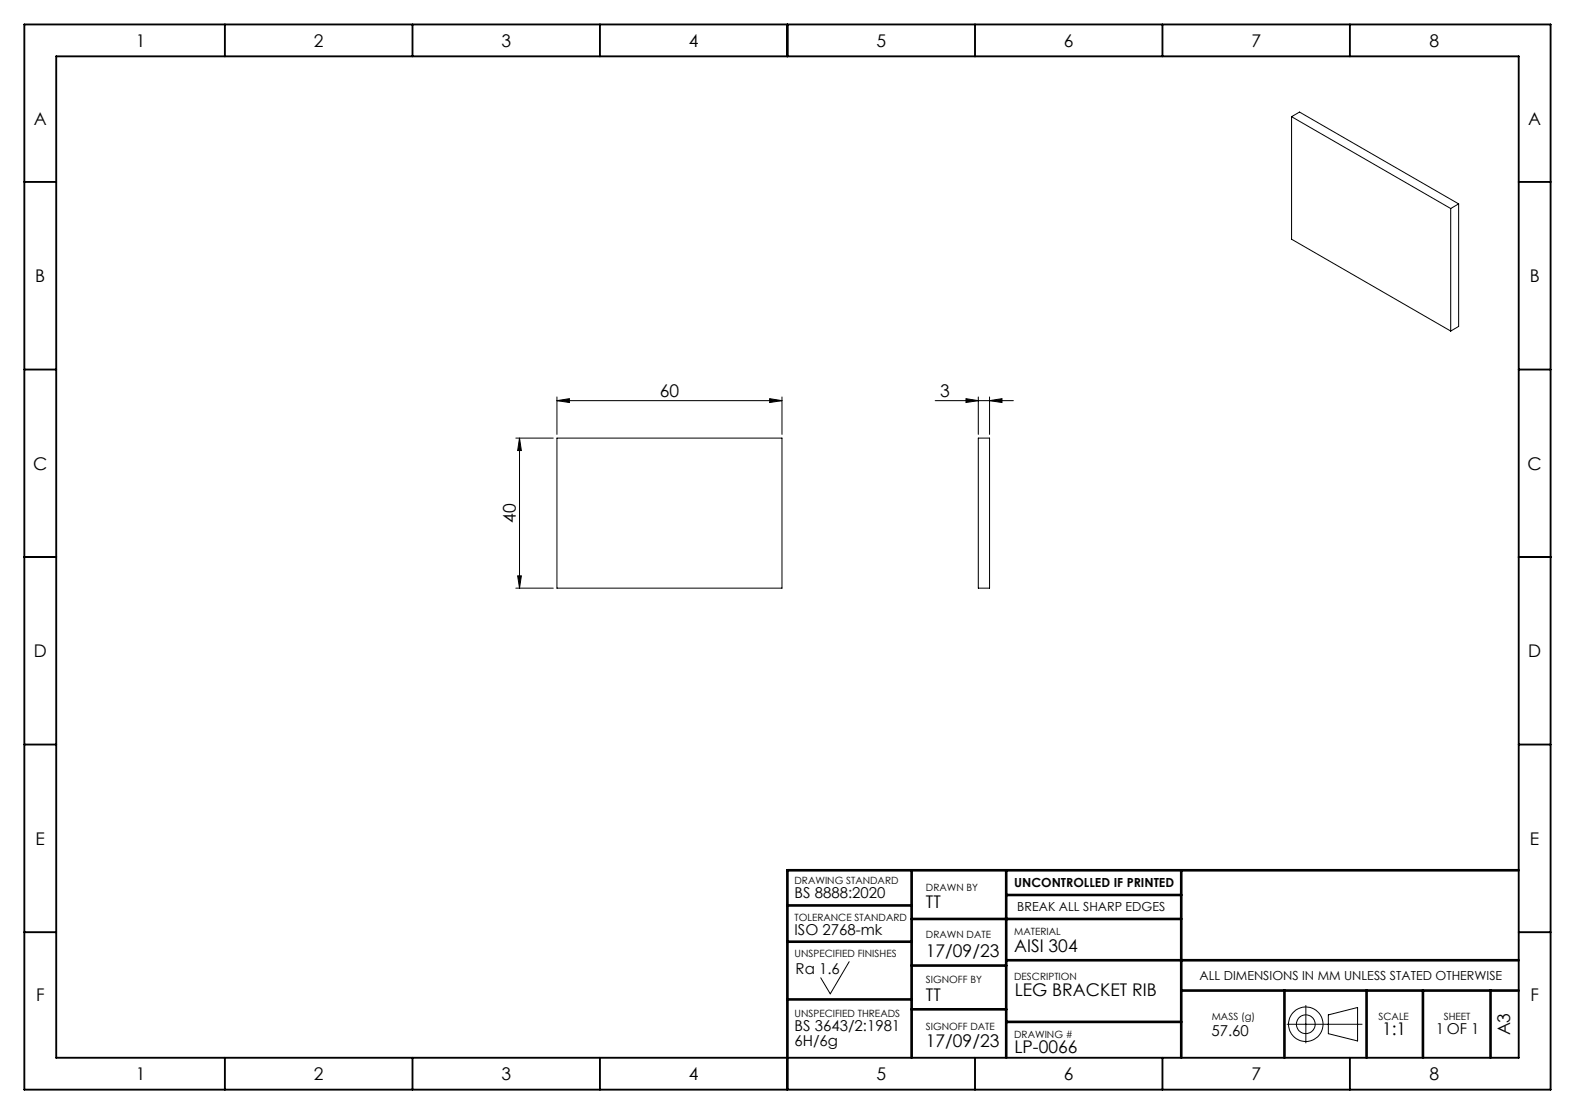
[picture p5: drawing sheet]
<svg xmlns="http://www.w3.org/2000/svg" width="594mm" height="420mm" viewBox="0 0 594 420" stroke-linecap="round" stroke-linejoin="round" font-family="sans-serif">
<g fill="none" stroke="#000" stroke-width=".38">
<path d="M487.1 44v46.2l60 34.6M487.1 44l60 34.6M487.1 44l3-1.7 60 34.6M547.1 78.6v46.2M550.1 76.9v46.2l-3 1.7M550.1 76.9l-3 1.7M210 151.1l4.7-.8v1.5zM210 149.7v14.1M210 151.1h84.9M290.3 150.3l4.6 .8-4.6 .7zM294.9 149.7v14.1M352.7 151.1h29.5"/>
<path d="M364.3 150.3l4.7 .8-4.7 .7zM369 149.7v14.1M373.2 151.1l4.7-.8v1.5zM373.2 149.7v14.1M194.5 165.2h14.2M195.9 165.2v56.6M195.9 165.2l.7 4.7h-1.4zM210 165.2h84.9v56.6h-84.9zM369 165.2h4.2v56.6h-4.2zM195.2 217.1h1.4l-.7 4.7zM194.5 221.8h14.2M320.3 362.6l-7.2 12.1-3.6-6"/>
<path d="M492.5 379.1v14.2M485.4 386.2h28.3M501 382.7l11-2.8v12.6l-11-2.7z"/>
<circle cx="492.5" cy="386.2" r="3.5"/>
<circle cx="492.5" cy="386.2" r="6.5"/>
</g>
<g fill="none" stroke="#000" stroke-width=".71">
<path d="M9.2 9.2h575.6v401.7h-575.6zM84.8 9.2v12M155.6 9.2v12M226.3 9.2v12M297 9.2v12M367.7 9.2v12M438.4 9.2v12M509.1 9.2v12M21.2 21.2h551.6v377.6h-551.6zM9.2 68.6h12M572.8 68.6h12M9.2 139.3h12"/>
<path d="M572.8 139.3h12M9.2 210h12M572.8 210h12M9.2 280.7h12M572.8 280.7h12M9.2 351.5h12M572.8 351.5h12M84.8 398.8v12.1M155.6 398.8v12.1M226.3 398.8v12.1M297 398.8v12.1M367.7 398.8v12.1"/>
<path d="M438.4 398.8v12.1M509.1 398.8v12.1"/>
</g>
<g fill="none" stroke="#000" stroke-width=".99">
<path d="M343.8 328.1v70.7M379.5 328.1v70.7M379.5 337.5h66M445.5 328.1v70.7M572.8 328.1h-275.8v70.7M297 341.4h46.8M297 355.1h46.8M343.8 346.5h101.7M297 376.8h46.8M343.8 364.1h35.7M379.5 362.1h193.3M445.5 373.5h127.3"/>
<path d="M484.4 373.5v25.3M515.4 373.5v25.3M536.6 373.5v25.3M562.1 373.5v25.3M343.8 380.6h35.7M379.5 385.3h66"/>
</g>
<g fill="#000">
<path d="M290.3 150.3l4.6 .8-4.6 .7zM210 151.1l4.7-.8v1.5zM373.2 151.1l4.7-.8v1.5zM364.3 150.3l4.7 .8-4.7 .7z"/>
<path d="M195.9 165.2l.7 4.7h-1.4zM195.2 217.1h1.4l-.7 4.7z"/>
</g>
<g font-size="6.6">
<text x="51.2" y="17.6">1</text>
<text x="118.4" y="17.6">2</text>
<text x="189.1" y="17.6">3</text>
<text x="259.8" y="17.6">4</text>
<text x="330.5" y="17.6">5</text>
<text x="401.2" y="17.6">6</text>
<text x="472" y="17.6">7</text>
<text x="539.1" y="17.6">8</text>
<text x="12.8" y="47.3">A</text>
<text x="576.4" y="47.3">A</text>
<text x="13.3" y="106.3">B</text>
<text x="576.9" y="106.3">B</text>
<text x="248.9" y="149.6">60</text>
<text x="354.5" y="149.6">3</text>
<text x="12.5" y="177">C</text>
<text x="576.1" y="177">C</text>
<text x="194.5" y="197.1" transform="rotate(-90 194.5 197.1)">40</text>
<text x="12.8" y="247.7">D</text>
<text x="576.3" y="247.7">D</text>
<text x="13.4" y="318.5">E</text>
<text x="577" y="318.5">E</text>
<text x="349.2" y="342.4">TT</text>
<text x="382.5" y="359.1">AISI 304</text>
<text x="349.2" y="360.7">17/09/23</text>
<text x="13.6" y="377.5">F</text>
<text x="349.2" y="377.3">TT</text>
<text x="382.7" y="375.7">LEG BRACKET RIB</text>
<text x="577.2" y="377.5">F</text>
<text x="349.2" y="394.8">17/09/23</text>
<text x="521.2" y="390.2">1:1</text>
<text x="569.5" y="390.4" transform="rotate(-90 569.5 390.4)">A3</text>
<text x="382.6" y="396.9">LP-0066</text>
<text x="51.2" y="407.2">1</text>
<text x="118.4" y="407.2">2</text>
<text x="189.1" y="407.2">3</text>
<text x="259.8" y="407.2">4</text>
<text x="330.5" y="407.2">5</text>
<text x="401.2" y="407.2">6</text>
<text x="472" y="407.2">7</text>
<text x="539.1" y="407.2">8</text>
</g>
<g font-size="5.7">
<text x="299.7" y="338.6">BS 8888:2020</text>
<text x="299.7" y="352.5">ISO 2768-mk</text>
<text x="300.1" y="367.4">Ra 1.6</text>
<text x="299.7" y="388.8">BS 3643/2:1981</text>
<text x="541.5" y="389.9">1 OF 1</text>
<text x="299.7" y="394.4">6H/6g</text>
<text x="456.9" y="390.6">57.60</text>
</g>
<g font-size="4.7">
<text x="382.5" y="334.5">UNCONTROLLED IF PRINTED</text>
<text x="383.7" y="343.6">BREAK ALL SHARP EDGES</text>
<text x="452.4" y="369.5">ALL DIMENSIONS IN MM UNLESS STATED OTHERWISE</text>
</g>
<g font-size="3.8">
<text x="299.7" y="333.4">DRAWING STANDARD</text>
<text x="349.2" y="336">DRAWN BY</text>
<text x="299.7" y="347.2">TOLERANCE STANDARD</text>
<text x="349.2" y="353.9">DRAWN DATE</text>
<text x="382.5" y="352.5">MATERIAL</text>
<text x="299.7" y="360.7">UNSPECIFIED FINISHES</text>
<text x="349.2" y="370.8">SIGNOFF BY</text>
<text x="382.5" y="369.5">DESCRIPTION</text>
<text x="299.7" y="383.5">UNSPECIFIED THREADS</text>
<text x="349.2" y="388.2">SIGNOFF DATE</text>
<text x="457" y="384.6">MASS (g)</text>
<text x="519.9" y="384.6">SCALE</text>
<text x="544.5" y="384.6">SHEET</text>
<text x="382.5" y="391.3">DRAWING #</text>
</g>
</svg>
